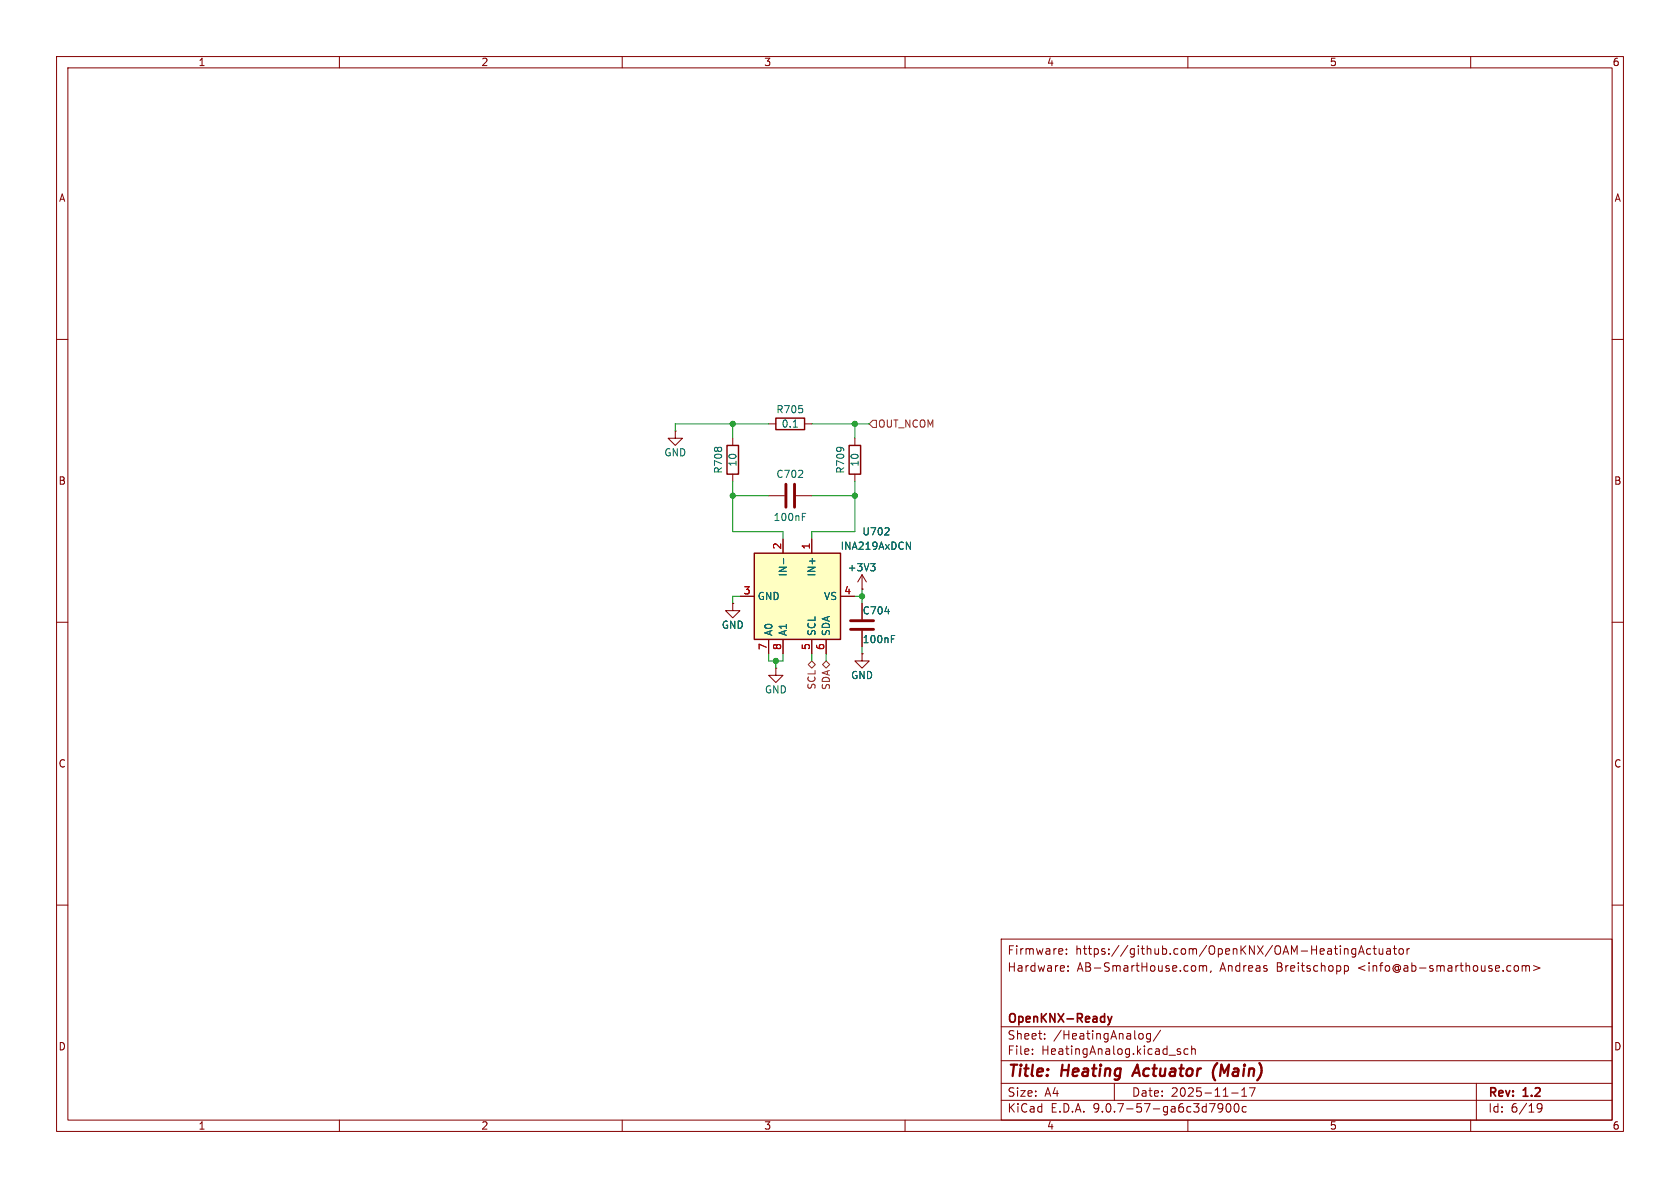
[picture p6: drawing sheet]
<svg xmlns="http://www.w3.org/2000/svg" width="297mm" height="210mm" viewBox="0 0 297 210" stroke-linecap="round" stroke-linejoin="round" font-family="sans-serif">
<g fill="none" stroke="#840000" stroke-width=".18">
<path d="M10 10h277v190h-277zM12 12h273v186h-273zM60 10v2M110 10v2M160 10v2M210 10v2M260 10v2M10 60h2M119.4 76.2v1.3h1.2l-1.2 1.2-1.3-1.2h1.3M119.4 76.2h.1M129.5 77.5v1.2M135.9 74.9h1.3"/>
<path d="M142.2 74.9h1.3M151.1 77.5v1.2M285 60h2M129.5 83.8v1.3M135.9 87.6h2.8M140.7 87.6h2.8M151.1 83.8v1.3M10 110h2M129.5 106.7v1.3h1.3l-1.3 1.2-1.2-1.2h1.2M129.5 106.7h.1M152.4 106.7v2.8M152.4 111.5v2.8"/>
<path d="M285 110h2M10 160h2M177 166h108v32h-108zM187.8 167.8l.1 .3-.7 .1M188.5 168.6v.1M188.5 167.8v.1M188.8 171.6v.1M188.8 170.8v.1M211.1 170.7l.3 .3v.4l-.3 .3M212 170.8l.5-.1 .2 .2M212 170.7v1M212.7 170.9l.2-.2 .3 .1 .1 .9"/>
<path d="M212.7 170.9v.8M214.1 171.6l-.1 .3M237.7 170.8l.4-.1 .3 .3v.4l-.2 .2h-.5M237.7 170.7v1.5M238.2 167.8l.1 .9M239.7 167.7v1.2l-.3 .3-.4-.1M239.7 167.8l-.5-.1-.2 .3v.4l.1 .2h.6M240.2 168.7l.5-1.5 .5 1.5M240.3 168.3h.7M242.3 167.8l-.4-.1-.3 .3v.4l.1 .2h.6M242.7 167.7h.6M243 167.2v1.3l.3 .2"/>
<path d="M243.8 167.7l.1 .9 .3 .1 .3-.1M244.5 167.7v1M245.2 167.8h.5l.1 .9M245.8 168.1h-.5a.29 .29 0 0 0-.2 .3 .29 .29 0 0 0 .2 .3l.5-.1M246.3 167.7h.6M246.5 167.2v1.3l.4 .2M247.4 167.8l.2-.1 .4 .1 .1 .6-.1 .2-.4 .1-.2-.1zM248.7 167.7v1M249.2 167.7l-.3 .1-.2 .2M267.8 170.8l.4-.1 .3 .3v.4l-.3 .3-.4-.1-.1-.2v-.4zM269.1 170.8l.4-.1 .2 .2M269.1 170.7v1"/>
<path d="M269.7 170.9l.3-.2 .3 .1 .1 .9M269.7 170.9v.8M271.1 170.7l1.1 .4-1.1 .5M285 160h2M60 198v2M110 198v2M160 198v2M177 194.5h108M177 191.5h108M177 187.5h108M177 181.5h108M182.5 186.3v.1"/>
<path d="M182.5 185.5v.1M184.7 183.6v.1M184.7 182.8v.1M197 191.5v3M201.8 182.7l.3 .3v.4l-.3 .3M203.4 182.8l-.4-.1-.3 .3v.4l.1 .2h.6M203.4 182.7v1.2l-.3 .3-.4-.1M205.2 182.1l-1.3 2M208.2 185.8l.5 .2v.1v.2l-.5 .1M208.2 185.5h.5M210 198v2M210 185.5l-.4-.1-.3 .3v.4l.2 .2h.5"/>
<path d="M210.7 185.5l.2-.1 .3 .1 .1 .9M210.7 184.9v1.5M216.2 195.7l-.3 .3h-.3l-.3-.3 .2-.5 .4-.1 .2 .1a.99 .99 0 0 1-.4 1.4h-.2M216.9 195.2l.2-.1a.81 .81 0 0 1 .6 .6 .81 .81 0 0 1-.3 .8l-.2 .1a.81 .81 0 0 1-.3-1.4zM217.7 193.2h1.2M218.3 195.2l.2-.1a.81 .81 0 0 1 .6 .6 .81 .81 0 0 1-.3 .8l-.1 .1a.81 .81 0 0 1-.4-1.4zM219.5 193.8h.9M219.5 192.7l.5-.4v1.5M220.3 195.7l-.4-.1-.3 .3v.4l.1 .2h.6M221.9 192.3l-.7 1.5M260 198v2M261 191.5v6.5"/>
<path d="M271.7 195.4l.3-.3 .5 .1a.99 .99 0 0 1-.3 1.4h-.3M271.7 195.7l.3 .3h.3l.3-.3"/>
</g>
<path d="M201.1 188.2l-.9 2M215.2 187.9a2.35 2.35 0 0 0-.4 3.1" fill="none" stroke="#840000" stroke-width=".4"/>
<path d="M195.8 179.7l.4 1M196.6 179.7l-.4 1M196.2 180.7l-.1 .3-.3 .2" fill="none" stroke="#840000" stroke-width=".3"/>
<path d="M128.5 78.7h2.1v5.1h-2.1zM137.2 73.9h5v2h-5zM150.1 78.7h2v5.1h-2z" fill="none" stroke="#840000" stroke-width=".25"/>
<path d="M138.9 85.6v4.1M140.5 85.6v4.1M150.4 109.7h4M150.4 111.3h4" fill="none" stroke="#840000" stroke-width=".51"/>
<path d="M140.2 75.5h.8M141.8 91.4h.5M141.8 90.7h.7M156.4 108.1h.8M157.6 112.9h.4M157.6 112.3h.6" fill="none" stroke="#006464" stroke-width=".18"/>
<path d="M133.3 97.8h15.3v15.2h-15.3z" fill="#ffffc2"/>
<path d="M133.3 97.8h15.3v15.2h-15.3z" fill="none" stroke="#840000" stroke-width=".25"/>
<g fill="none" stroke="#840000" stroke-width=".18">
<path d="M138.4 95.3v2.5M143.5 95.3v2.5M129.5 106.7h.1M130.8 105.4h2.5M135.9 113v2.6M137.2 118.1v1.3h1.2l-1.2 1.3-1.3-1.3h1.3M137.2 118.1h.1M138.4 113v2.6M143.5 113v2.6M146 113v2.6M148.6 105.4h2.5M152.4 104.1h.1"/>
<path d="M152.4 115.6v1.2h1.3l-1.3 1.3-1.3-1.3h1.3M152.4 115.6h.1M152.4 101.6l-.8 1.3M152.4 101.6l.8 1.3M152.4 101.6v2.5M152.4 106.7v2.8M152.4 111.5v2.8"/>
</g>
<path d="M138.5 98.7v1M153.9 99.6h.8l-.4 .5M156.4 94.6h.8M157.1 93.4v.4M160.2 95.8l.8 1.3v-1.3M154.5 100.1l.2 .3v.3l-.2 .2M156.4 108.1h.8M157.6 112.9h.4M157.6 112.3h.6" fill="none" stroke="#006464" stroke-width=".18"/>
<path d="M154.3 74.3h.6v1.3h-.6l-.6-.7zM142.9 117.5l.6-.7 .6 .7-.6 .6zM145.4 117.5l.6-.7 .7 .7-.7 .6z" fill="none" stroke="#725600" stroke-width=".18"/>
<g fill="none" stroke="#009600" stroke-width=".18">
<path d="M129.5 74.9v2.6M135.9 74.9h-16.5v1.3M143.5 74.9h10.2M151.1 74.9v2.6M129.5 85.1v8.9h8.9v1.3M129.5 87.6h6.4M143.5 87.6h7.6M151.1 85.1v8.9h-7.6v1.3M130.8 105.4h-1.3v1.3M135.9 115.6v1.2h2.5v-1.2M137.2 116.8v1.3M143.5 115.6v1.2"/>
<path d="M146 115.6v1.2M151.1 105.4h1.3M152.4 104.1v2.6M152.4 114.3v1.3"/>
</g>
<g fill="#009600" stroke="#009600" stroke-width=".18">
<circle cx="151.1" cy="87.6" r=".46"/>
<circle cx="129.5" cy="87.6" r=".46"/>
<circle cx="151.1" cy="74.9" r=".46"/>
<circle cx="129.5" cy="74.9" r=".46"/>
<circle cx="137.2" cy="116.8" r=".46"/>
<circle cx="152.4" cy="105.4" r=".46"/>
</g>
<g font-size="2.8" fill="#840000">
<text x="178" y="190.9">Title:</text>
<text x="187.7" y="190.9">Heating</text>
<text x="201.3" y="190.9">Actuator</text>
<text x="216" y="190.9">(Main)</text>
</g>
<g font-size="2.1" fill="#840000">
<text x="178" y="172">Hardware:</text>
<text x="178" y="169">Firmware:</text>
<text x="190.1" y="169">https://github.com/OpenKNX/OAM-HeatingActuator</text>
<text x="190.4" y="172">AB-SmartHouse.com,</text>
<text x="215.7" y="172">Andreas</text>
<text x="225.8" y="172">Breitschopp</text>
<text x="240.3" y="172">&lt;info@ab-smarthouse.com&gt;</text>
<text x="178" y="184">Sheet:</text>
<text x="178" y="181.2">OpenKNX-Ready</text>
<text x="186.2" y="184">/HeatingAnalog/</text>
<text x="178" y="186.7">File:</text>
<text x="184.1" y="186.7">HeatingAnalog.kicad_sch</text>
<text x="178" y="196.9">KiCad</text>
<text x="178" y="194.1">Size:</text>
<text x="184.7" y="194.1">A4</text>
<text x="185.7" y="196.9">E.D.A.</text>
<text x="193.3" y="196.9">9.0.7-57-ga6c3d7900c</text>
<text x="200" y="194.1">Date:</text>
<text x="207" y="194.1">2025-11-17</text>
<text x="263" y="194.3">Rev:</text>
<text x="263" y="196.9">Id:</text>
<text x="267.1" y="196.9">6/19</text>
<text x="269.4" y="194.3">1.2</text>
</g>
<g font-size="1.8" fill="#840000">
<text x="35" y="11.9">1</text>
<text x="85" y="11.9">2</text>
<text x="135" y="11.9">3</text>
<text x="185" y="11.9">4</text>
<text x="235" y="11.9">5</text>
<text x="285" y="11.9">6</text>
<text x="10.3" y="35.9">A</text>
<text x="285.3" y="35.9">A</text>
<text x="10.3" y="85.9">B</text>
<text x="285.3" y="85.9">B</text>
<text x="10.3" y="135.9">C</text>
<text x="285.3" y="135.9">C</text>
<text x="10.3" y="185.9">D</text>
<text x="285.3" y="185.9">D</text>
<text x="35" y="199.9">1</text>
<text x="85" y="199.9">2</text>
<text x="135" y="199.9">3</text>
<text x="185" y="199.9">4</text>
<text x="235" y="199.9">5</text>
<text x="285" y="199.9">6</text>
</g>
<g font-size="1.8" fill="#006464">
<text x="137.1" y="73.3">R705</text>
<text x="138.1" y="75.8">0.1</text>
<text x="117.3" y="80.9">GND</text>
<text x="127.9" y="83.8" transform="rotate(-90 127.9 83.8)">R708</text>
<text x="130.4" y="82.6" transform="rotate(-90 130.4 82.6)">10</text>
<text x="149.5" y="83.8" transform="rotate(-90 149.5 83.8)">R709</text>
<text x="152" y="82.6" transform="rotate(-90 152 82.6)">10</text>
<text x="137.1" y="84.7">C702</text>
<text x="136.7" y="92.3">100nF</text>
<text x="152.4" y="94.8">U702</text>
<text x="148.5" y="97.4">INA219AxDCN</text>
<text x="149.8" y="101.2">+3V3</text>
<text x="133.9" y="106.3">GND</text>
<text x="139.3" y="102" transform="rotate(-90 139.3 102)">IN-</text>
<text x="144.4" y="102" transform="rotate(-90 144.4 102)">IN+</text>
<text x="145.6" y="106.3">VS</text>
<text x="127.5" y="111.4">GND</text>
<text x="136.8" y="112.5" transform="rotate(-90 136.8 112.5)">A0</text>
<text x="139.3" y="112.5" transform="rotate(-90 139.3 112.5)">A1</text>
<text x="144.4" y="112.5" transform="rotate(-90 144.4 112.5)">SCL</text>
<text x="146.9" y="112.5" transform="rotate(-90 146.9 112.5)">SDA</text>
<text x="152.4" y="108.8">C704</text>
<text x="152.4" y="113.9">100nF</text>
<text x="135.1" y="122.8">GND</text>
<text x="150.4" y="120.2">GND</text>
</g>
<g font-size="1.8" fill="#725600">
<text x="155.1" y="75.8">OUT_NCOM</text>
<text x="144.4" y="122" transform="rotate(-90 144.4 122)">SCL</text>
<text x="146.9" y="122.1" transform="rotate(-90 146.9 122.1)">SDA</text>
</g>
<g font-size="1.8" fill="#a90000">
<text x="138.2" y="97.2" transform="rotate(-90 138.2 97.2)">2</text>
<text x="143.3" y="97.2" transform="rotate(-90 143.3 97.2)">1</text>
<text x="131.4" y="105.2">3</text>
<text x="149.2" y="105.2">4</text>
<text x="135.6" y="115" transform="rotate(-90 135.6 115)">7</text>
<text x="138.2" y="115" transform="rotate(-90 138.2 115)">8</text>
<text x="143.3" y="115" transform="rotate(-90 143.3 115)">5</text>
<text x="145.8" y="115" transform="rotate(-90 145.8 115)">6</text>
</g>
</svg>
